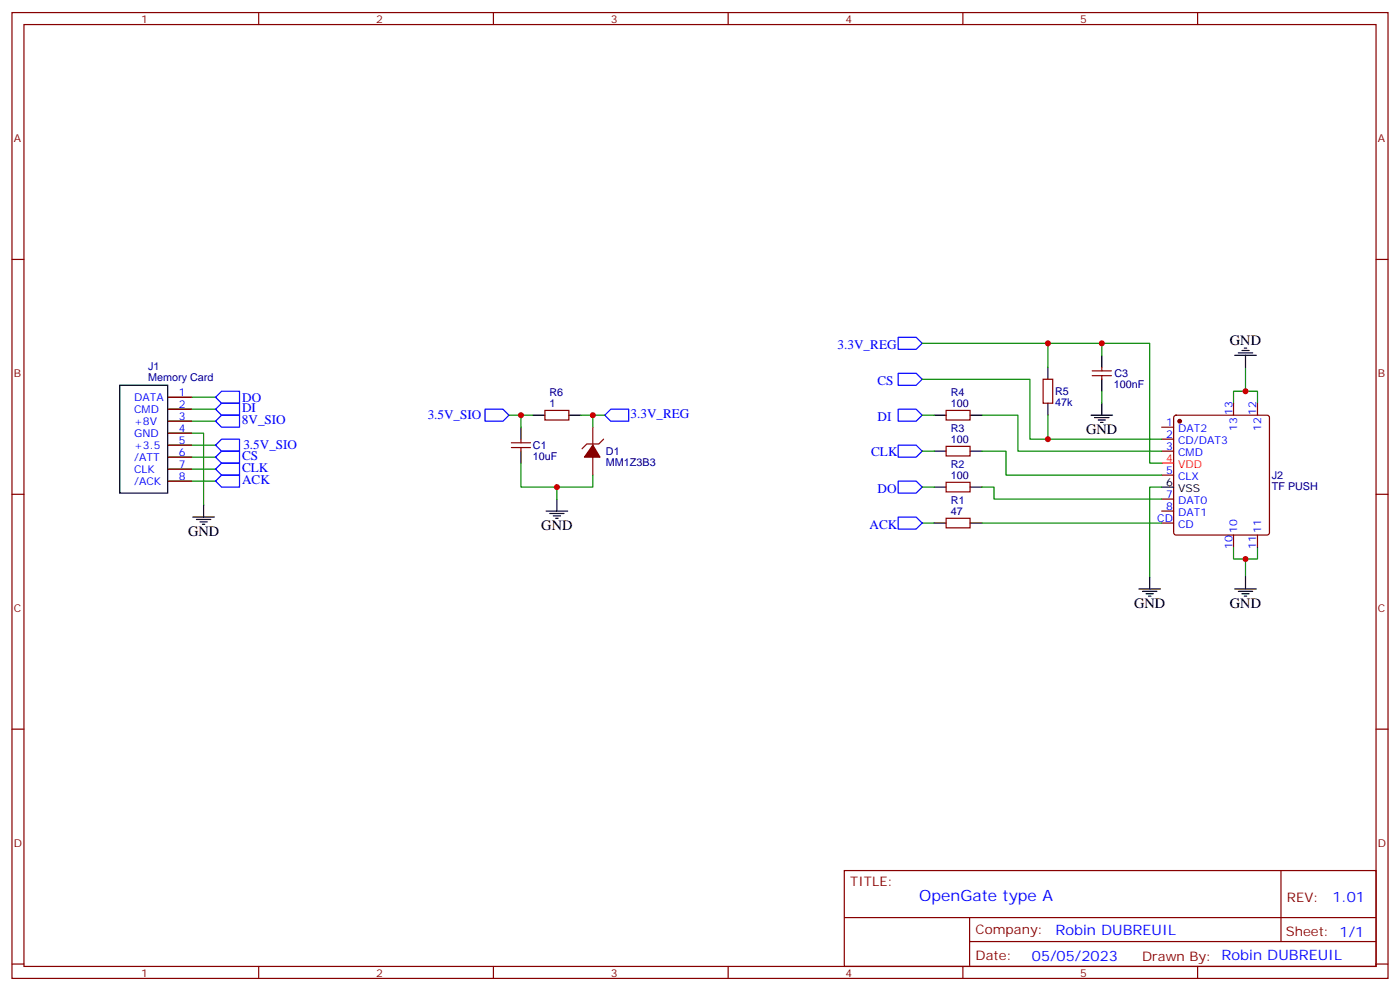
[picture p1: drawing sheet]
<svg xmlns="http://www.w3.org/2000/svg" width="412mm" height="292mm" viewBox="0 0 412 292" stroke-linecap="round" stroke-linejoin="round" font-family="sans-serif">
<g fill="none" stroke="#870000" stroke-width=".35">
<path d="M3.5 3.7h405.4v284.3h-405.4zM7.1 7.2h398.2v277.3h-398.2zM76.2 3.7v3.5M145.3 3.7v3.5M214.5 3.7v3.5M283.6 3.7v3.5M352.8 3.7v3.5M3.5 76.4h3.6M405.3 76.4h3.6M49.4 116.9h7M307.3 111.7h2.8v7h-2.8zM321.7 110.6h5.7"/>
<path d="M321.7 109.2h5.7M324.6 108.1v1.1M324.6 110.6v1.1M363.4 118.7v3.5M370.4 118.7v3.5M49.4 120.5h7M49.4 124h7M49.4 127.5h7M49.4 131.1h7M49.4 134.6h7M49.4 138.1h7M150.6 131.8h5.7"/>
<path d="M150.6 130.4h5.7M153.5 129.3v1.1M153.5 131.8v1M160.5 120.8h7.1v2.8h-7.1zM174.6 125.8v5.3M174.6 134.6v5.3M177.8 129.3l-1.4 1.4h-3.5l-1.5 1.4M278.7 131.4h7.1v2.8h-7.1zM278.7 120.8h7.1v2.8h-7.1zM342.2 125.8h3.5M342.2 129.3h3.5M342.2 132.8h3.5"/>
<path d="M342.2 139.9h3.5M346 122.4l.4-.2h26.8l.5 .2 .2 .5v33.9l-.2 .5-.5 .2h-26.8l-.5-.2-.2-.5v-33.9zM3.5 145.5h3.6M49.4 141.6h7M278.7 152.6h7.1v2.8h-7.1zM278.7 142h7.1v2.8h-7.1zM342.2 146.9h3.5M342.2 150.5h3.5M342.2 154h3.5M363.4 157.5v3.5M370.4 157.5v3.5M405.3 145.5h3.6"/>
<path d="M3.5 214.7h3.6M405.3 214.7h3.6M248.7 256.3h156.6v28.2h-156.6zM377.3 256.3v20.9M248.7 270.1h156.5M285.6 277.2h119.6M285.6 270.1v14.2M3.5 283.8h3.6M76.2 284.5v3.5M145.3 284.5v3.5M214.5 284.5v3.5M283.6 284.5v3.5"/>
<path d="M352.8 284.5v3.5M405.3 283.8h3.6"/>
</g>
<g fill="none" stroke="#008700" stroke-width=".35">
<path d="M49.4 116.9h14.1M271.6 111.7h31.8v17.6h38.8M271.6 101.1h67.1v35.2h3.5M308.7 101.1v7M324.6 101.1v3.5M324.6 115.2v3.5M363.4 118.7v-3.5h7v3.5M366.9 108.1v7.1M49.4 127.5h10.6v21.2M49.4 138.1h14.1M49.4 134.6h14.1M49.4 131.1h14.1"/>
<path d="M49.4 124h14.1M49.4 120.5h14.1M149.9 122.2h7.1M153.5 136.3v7.1h21.1v-3.5M153.5 122.2v3.6M171.1 122.2h3.5v3.6M174.6 122.2h3.6M271.6 122.2h3.6M271.6 132.8h3.6M289.3 132.8h7v7.1h45.9M289.3 122.2h10.6v10.6h42.3M308.7 122.2v7.1"/>
<path d="M49.4 141.6h14.1M164 143.4v3.5M271.6 154h3.6M271.6 143.4h3.6M289.3 143.4h3.5v3.5h49.4M289.3 154h52.9M342.2 143.4h-3.5v26.5M363.4 161v3.6h7v-3.6M366.9 164.6v5.3"/>
</g>
<g fill="none" stroke="#000" stroke-width=".35">
<path d="M35.3 113.4h14.1v31.8h-14.1zM308.7 108.1v3.6M308.7 118.7v3.5M324.6 104.6v3.5M324.6 111.7v3.5M324.6 118.7v3.5M363.7 104.6h6.4M364.8 103.9h4.2M365.8 103.2h2.1M366.5 102.5h.7M366.9 104.6v3.5M153.5 125.8v3.5"/>
<path d="M153.5 132.8v3.5M157 122.2h3.5M167.6 122.2h3.5M275.2 132.8h3.5M275.2 122.2h3.5M285.8 132.8h3.5M285.8 122.2h3.5M321.4 122.2h6.3M322.4 122.9h4.3M323.5 123.6h2.1M324.2 124.4h.7M56.8 152.2h6.3"/>
<path d="M57.9 152.9h4.2M58.9 153.6h2.1M59.6 154.3h.7M60 148.7v3.5M160.9 150.5h6.3M161.9 151.2h4.3M163 151.9h2.1M163.7 152.6h.7M164 146.9v3.6M275.2 143.4h3.5M275.2 154h3.5M285.8 143.4h3.5"/>
<path d="M285.8 154h3.5M342.2 143.4h3.5M335.5 173.4h6.3M336.5 174.1h4.3M337.6 174.8h2.1M338.3 175.5h.7M338.7 169.9v3.5M363.7 173.4h6.4M364.8 174.1h4.2M365.8 174.8h2.1M366.5 175.5h.7M366.9 169.9v3.5"/>
</g>
<g fill="none" stroke="#00f" stroke-width=".35">
<path d="M264.6 99.3h5.3l1.7 1.8-1.7 1.7h-5.3zM63.5 116.9l1.8-1.7h5.3v3.5h-5.3zM264.6 109.9h5.3l1.7 1.8-1.7 1.7h-5.3zM63.5 124l1.8-1.8h5.3v3.6h-5.3zM63.5 131.1l1.8-1.8h5.3v3.5h-5.3zM63.5 120.5l1.8-1.8h5.3v3.5h-5.3zM63.5 134.6l1.8-1.8h5.3v3.5h-5.3zM65.3 136.3h5.3v3.6h-5.3l-1.8-1.8zM142.9 120.5h5.3l1.7 1.7-1.7 1.8h-5.3zM178.2 122.2l1.7-1.7h5.3v3.5h-5.3zM264.6 131.1h5.3l1.7 1.7-1.7 1.8h-5.3zM264.6 120.5h5.3l1.7 1.7-1.7 1.8h-5.3z"/>
<path d="M63.5 141.6l1.8-1.7h5.3v3.5h-5.3zM264.6 141.6h5.3l1.7 1.8-1.7 1.8h-5.3zM264.6 152.2h5.3l1.7 1.8-1.7 1.8h-5.3z"/>
</g>
<g fill="#870000" stroke="#870000" stroke-width=".35">
<path d="M174.6 131.1l2.1 3.5h-4.5z"/>
<circle cx="347.5" cy="124" r=".53"/>
</g>
<path d="M342.2 136.3h3.5" fill="none" stroke="#f00" stroke-width=".35"/>
<g fill="#c00">
<circle cx="366.9" cy="115.2" r=".88"/>
<circle cx="366.9" cy="164.6" r=".88"/>
<circle cx="324.6" cy="101.1" r=".88"/>
<circle cx="308.7" cy="101.1" r=".88"/>
<circle cx="308.7" cy="129.3" r=".88"/>
<circle cx="174.6" cy="122.2" r=".88"/>
<circle cx="153.5" cy="122.2" r=".88"/>
<circle cx="164" cy="143.4" r=".88"/>
</g>
<text font-size="4.6" fill="#00f" x="270.8" y="265.3">OpenGate type A</text>
<g font-size="4.2">
<text x="362.3" y="101.5">GND</text>
<text x="320" y="127.9">GND</text>
<text x="55.4" y="157.9">GND</text>
<text x="159.5" y="156.1">GND</text>
<text x="334.1" y="179">GND</text>
<text x="362.3" y="179">GND</text>
</g>
<g font-size="4.2" fill="#00f">
<text x="392.5" y="265.6">1.01</text>
<text x="310.9" y="275.1">Robin DUBREUIL</text>
<text x="304" y="282.9">05/05/2023</text>
</g>
<g font-size="3.9" fill="#00f">
<text x="246.7" y="102.8">3.3V_REG</text>
<text x="258.5" y="113.4">CS</text>
<text x="71.4" y="118.2">DO</text>
<text x="71.3" y="124.8">8V_SIO</text>
<text x="71.3" y="121.3">DI</text>
<text x="126" y="123.5">3.5V_SIO</text>
<text x="185.7" y="123">3.3V_REG</text>
<text x="258.5" y="124">DI</text>
<text x="71.3" y="135.4">CS</text>
<text x="71.7" y="132.3">3.5V_SIO</text>
<text x="256.6" y="134.1">CLK</text>
<text x="71.3" y="138.9">CLK</text>
<text x="71.3" y="142.5">ACK</text>
<text x="258.5" y="145.2">DO</text>
<text x="256.2" y="155.8">ACK</text>
</g>
<g font-size="3.9" fill="#800">
<text x="250.5" y="260.9">TITLE:</text>
<text x="379.1" y="265.6">REV:</text>
<text x="287.4" y="275.1">Company:</text>
<text x="378.7" y="275.7">Sheet: 1/1</text>
<text x="287.4" y="282.8">Date:</text>
<text x="336.4" y="282.8">Drawn By: Robin DUBREUIL</text>
</g>
<g font-size="3.2" fill="#800">
<text x="41.6" y="6.7">1</text>
<text x="110.8" y="6.7">2</text>
<text x="179.9" y="6.7">3</text>
<text x="249.1" y="6.7">4</text>
<text x="318.2" y="6.7">5</text>
<text x="4.1" y="41.8">A</text>
<text x="405.9" y="41.8">A</text>
<text x="4.1" y="110.9">B</text>
<text x="405.9" y="110.9">B</text>
<text x="4.1" y="180.1">C</text>
<text x="405.9" y="180.1">C</text>
<text x="4.1" y="249.2">D</text>
<text x="405.9" y="249.2">D</text>
<text x="41.6" y="287.5">1</text>
<text x="110.8" y="287.5">2</text>
<text x="179.9" y="287.5">3</text>
<text x="249.1" y="287.5">4</text>
<text x="318.2" y="287.5">5</text>
</g>
<g font-size="3.2" fill="#000080">
<text x="43.7" y="112.3">Memory Card</text>
<text x="43.7" y="109">J1</text>
<text x="328.3" y="111">C3</text>
<text x="161.8" y="119.8">1</text>
<text x="161.8" y="116.5">R6</text>
<text x="280.1" y="119.8">100</text>
<text x="280.1" y="116.6">R4</text>
<text x="310.8" y="119.5">47k</text>
<text x="310.8" y="116.4">R5</text>
<text x="328.1" y="114.2">100nF</text>
<text x="280.1" y="130.4">100</text>
<text x="280.1" y="127.2">R3</text>
<text x="157" y="135.4">10uF</text>
<text x="157" y="132.2">C1</text>
<text x="178.5" y="137.2">MM1Z3B3</text>
<text x="178.5" y="134">D1</text>
<text x="280.1" y="137.8">R2</text>
<text x="280.1" y="140.9">100</text>
<text x="374.6" y="141">J2</text>
<text x="280.1" y="148.3">R1</text>
<text x="374.6" y="144.3">TF PUSH</text>
<text x="280.1" y="151.5">47</text>
</g>
<g font-size="3.2" fill="#00f">
<text x="39.5" y="118">DATA</text>
<text x="52.7" y="116.6">1</text>
<text x="39.5" y="121.5">CMD</text>
<text x="39.5" y="125.1">+8V</text>
<text x="52.7" y="120.1">2</text>
<text x="52.7" y="123.6">3</text>
<text x="343.5" y="125.4">1</text>
<text x="363" y="122.2" transform="rotate(-90 363 122.2)">13</text>
<text x="370.1" y="122.2" transform="rotate(-90 370.1 122.2)">12</text>
<text x="39.5" y="128.6">GND</text>
<text x="52.7" y="127.2">4</text>
<text x="52.7" y="130.7">5</text>
<text x="343.5" y="128.9">2</text>
<text x="347" y="127.2">DAT2</text>
<text x="347" y="130.7">CD/DAT3</text>
<text x="364.4" y="127" transform="rotate(-90 364.4 127)">13</text>
<text x="371.5" y="127" transform="rotate(-90 371.5 127)">12</text>
<text x="39.5" y="132.1">+3.5</text>
<text x="39.5" y="135.6">/ATT</text>
<text x="52.7" y="134.2">6</text>
<text x="52.7" y="137.8">7</text>
<text x="343.5" y="132.5">3</text>
<text x="347" y="134.2">CMD</text>
<text x="39.5" y="139.2">CLK</text>
<text x="39.5" y="142.7">/ACK</text>
<text x="52.7" y="141.3">8</text>
<text x="343.5" y="139.5">5</text>
<text x="347" y="141.3">CLX</text>
<text x="343.5" y="146.6">7</text>
<text x="347" y="148.3">DAT0</text>
<text x="340.9" y="153.6">CD</text>
<text x="343.5" y="150.1">8</text>
<text x="347" y="151.9">DAT1</text>
<text x="347" y="155.4">CD</text>
<text x="363" y="161.5" transform="rotate(-90 363 161.5)">10</text>
<text x="364.4" y="156.8" transform="rotate(-90 364.4 156.8)">10</text>
<text x="370.1" y="161.5" transform="rotate(-90 370.1 161.5)">11</text>
<text x="371.5" y="156.8" transform="rotate(-90 371.5 156.8)">11</text>
</g>
<g font-size="3.2" fill="#f00">
<text x="343.5" y="136">4</text>
<text x="347" y="137.8">VDD</text>
</g>
<g font-size="3.2">
<text x="343.5" y="143.1">6</text>
<text x="347" y="144.8">VSS</text>
</g>
</svg>
